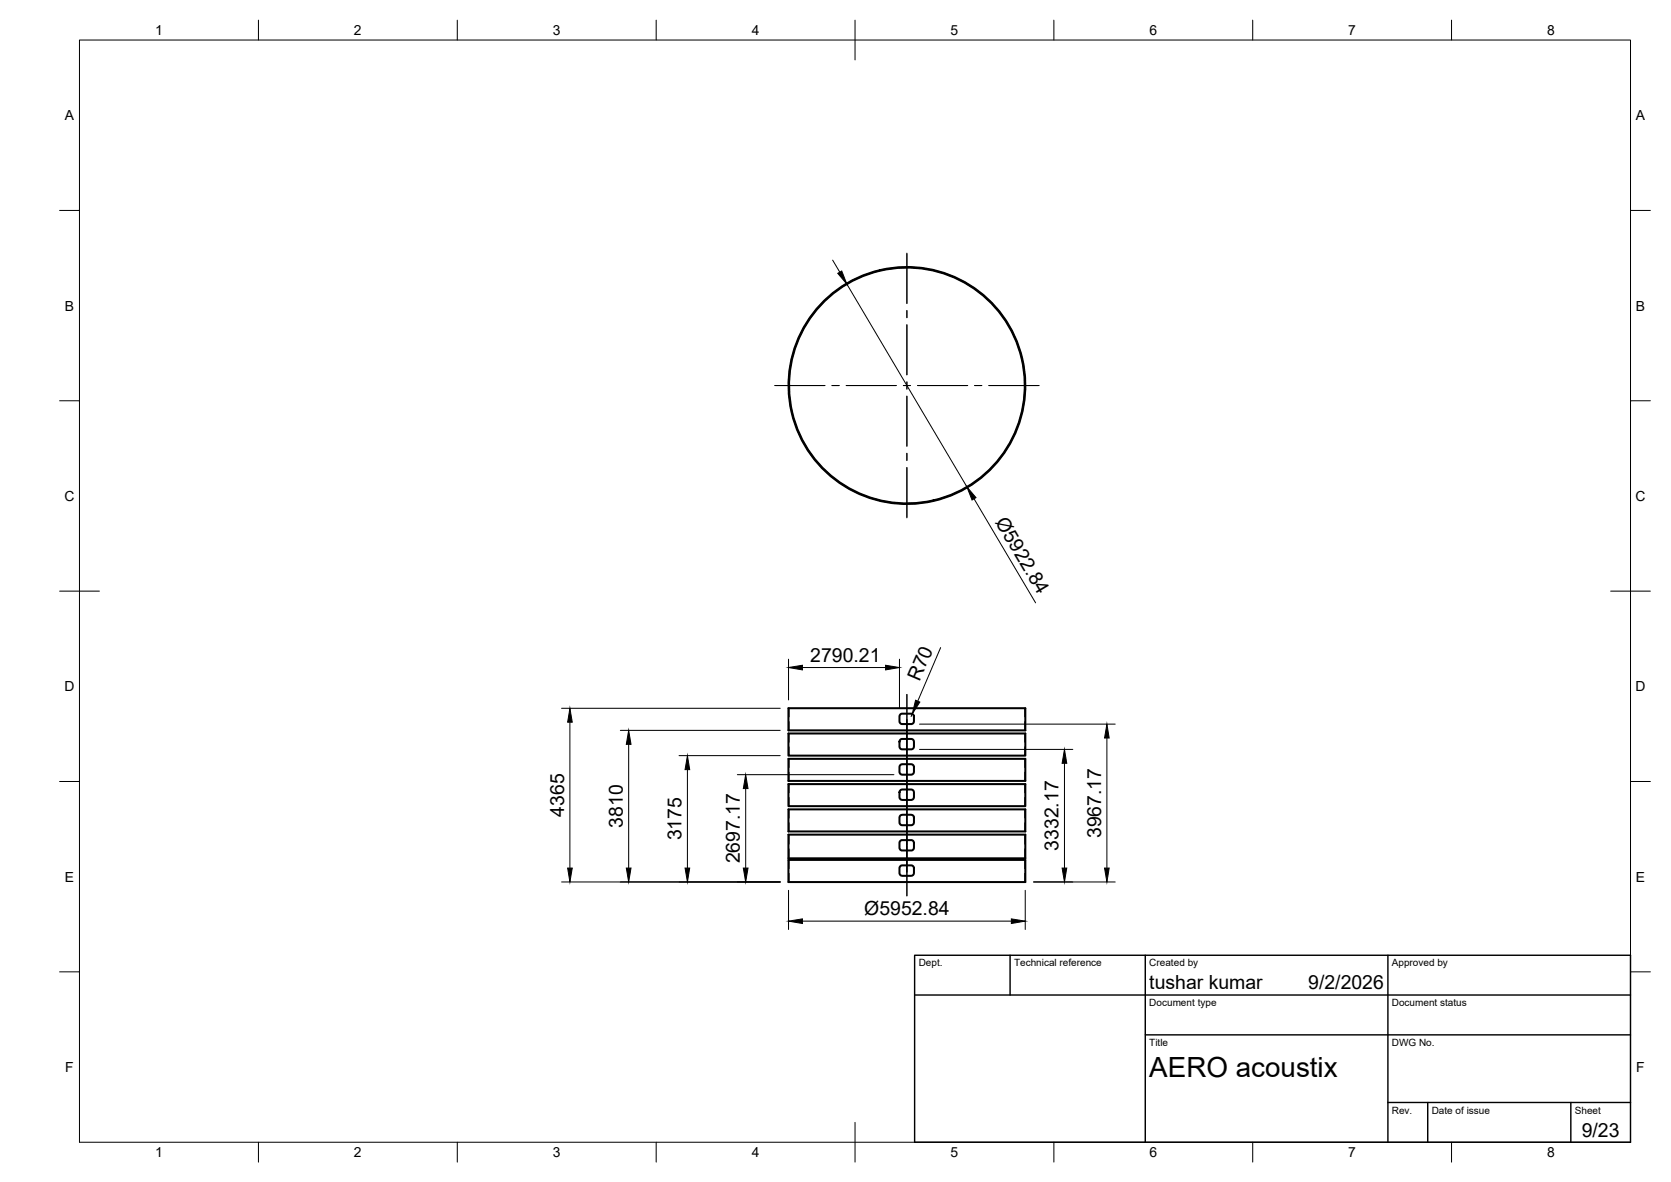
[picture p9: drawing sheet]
<svg xmlns="http://www.w3.org/2000/svg" width="420mm" height="297mm" viewBox="0 0 420 297" stroke-linecap="round" stroke-linejoin="round" font-family="sans-serif">
<!-- layer: Hidden -->
<g fill="none" stroke="#000" stroke-width=".25">
<path d="M226.2 67.2v.1M229.8 67.2v.1M198.4 178v2.2M257.7 178v2.2M198.4 181.3v2.2M198.4 184.3v2.2M198.4 187.7v2.2M198.4 190.7v2.2M198.4 194.1v2.1M198.4 197v2.2M257.7 181.3v2.2M257.7 184.3v2.2"/>
<path d="M257.7 187.7v2.2M257.7 190.7v2.2M257.7 194.1v2.1M257.7 197v2.2M198.4 200.4v2.2M198.4 203.4v2.2M198.4 206.8v2.1M198.4 209.7v2.4M198.4 213.3v2.4M198.4 216.1v2.2M198.4 219.5v2.2M257.7 200.4v2.2"/>
<path d="M257.7 203.4v2.2M257.7 206.8v2.1M257.7 209.7v2.4M257.7 213.3v2.4M257.7 216.1v2.2M257.7 219.5v2.2"/>
</g>
<!-- layer: Visible -->
<g fill="none" stroke="#000" stroke-width=".51">
<path d="M198.2 178h59.6v5.5h-59.6zM226.4 179.5l.3-.1h2.4a.69 .69 0 0 1 .7 .7v1.2a.69 .69 0 0 1-.7 .7h-2.2a.69 .69 0 0 1-.7-.7v-1.3zM198.2 197h59.6v5.6h-59.6zM198.2 190.7h59.6v5.5h-59.6zM198.2 184.3h59.6v5.6h-59.6zM226.3 198.7l.5-.3h2.3a.72 .72 0 0 1 .7 .7v1.2a.72 .72 0 0 1-.7 .7h-2.2a.72 .72 0 0 1-.7-.7v-1.3zM226.3 192.3l.5-.2h2.3a.72 .72 0 0 1 .7 .7v1.2a.72 .72 0 0 1-.7 .7h-2.2a.72 .72 0 0 1-.7-.7v-1.3zM226.4 185.9l.3-.2h2.4a.69 .69 0 0 1 .7 .7v1.2a.69 .69 0 0 1-.7 .7h-2.2a.69 .69 0 0 1-.7-.7v-1.3zM198.2 209.7h59.6v6h-59.6zM198.2 216.1h59.6v5.6h-59.6zM198.2 203.4h59.6v5.5h-59.6zM226.3 205l.6-.2h2.2a.72 .72 0 0 1 .7 .7v1.2a.72 .72 0 0 1-.7 .7h-2.2a.72 .72 0 0 1-.7-.7v-1.3z"/>
<path d="M226.4 211.3l.3-.2h2.4a.69 .69 0 0 1 .7 .7v1.2a.69 .69 0 0 1-.7 .7h-2.2a.69 .69 0 0 1-.7-.7v-1.2zM226.4 217.6l.4-.1h2.3a.72 .72 0 0 1 .7 .7v1.2a.72 .72 0 0 1-.7 .7h-2.2a.72 .72 0 0 1-.7-.7v-1.4z"/>
<circle cx="228" cy="96.9" r="29.8"/>
<circle cx="228" cy="96.9" r="29.6"/>
</g>
<!-- layer: BORDER -->
<g fill="none" stroke="#000" stroke-width=".25">
<path d="M20 10.1h390v276.9h-390zM65 5.1v5M115 5.1v5M165 5.1v5M215 5.1v10M265 5.1v5M315 5.1v5M365 5.1v5M15 52.9h5M410 52.9h5M15 100.7h5M410 100.7h5"/>
<path d="M15 148.6h10M405 148.6h10M15 196.4h5M410 196.4h5M15 244.2h5M410 244.2h5M65 287v5M115 287v5M165 287v5M215 282.1v9.9M265 287v5M315 287v5"/>
<path d="M365 287v5"/>
</g>
<!-- layer: TITLEBLOCK -->
<path d="M230 240.1h180v46.9h-180zM230 250h180M254 240.1v9.9M288 240.1v46.9M349 240.1v46.9M288 260.1h122M349 277.1h61M359 277.1v9.9M395 277.1v9.9" fill="none" stroke="#000" stroke-width=".36"/>
<!-- layer: Smart Centers -->
<g fill="none" stroke="#000" stroke-width=".25">
<path d="M228 63.6v12.7M228 78v1.9M194.8 96.9h12.7M209.2 96.9h1.8M212.7 96.9h12.7M227.1 96.9h1.8M228 81.6v12.6M228 96v1.8M228 99.6v12.6M230.7 96.9h12.6M245 96.9h1.9M248.6 96.9h12.7"/>
<path d="M228 113.9v1.8M228 117.5v12.6M228 174.5v50.6"/>
</g>
<!-- layer: FD_Dimensions -->
<g fill="none" stroke="#000" stroke-width=".25">
<path d="M209.4 65.4l1.8 3M212.9 71.4l30.2 51M244.9 125.4l15.5 26.1M141.2 178h55M198.3 165.7v10.2M201.8 167.8h20.9M226.2 165.7v12.3M229.1 179.3l.3 .1-.3 .7M236.5 162.7l-5.7 13.5M143.3 181.5v36.7M156 183.5h40.2M158.1 187.1v31.1"/>
<path d="M170.7 189.9h25.5M172.8 193.4v24.8M185.4 194.7h39.4M187.5 198.2v20M231.2 182h49.2M231.2 188.3h38.5M267.7 191.8v26.4M278.3 185.5v32.7M141.2 221.6h55M198.3 223.7v9.9M201.8 231.5h52.5M257.8 223.7v9.9"/>
<path d="M259.9 221.6h20.5"/>
</g>
<g fill="#000" stroke="#000" stroke-width=".25">
<path d="M210.7 68.7l.9-.6 1.3 3.3zM243.1 122.4l2.3 2.7-1 .6zM198.3 167.8l3.5-.6v1.1zM222.7 167.2l3.5 .6-3.5 .5zM230.2 176l1.1 .4-1.9 3zM143.3 178l.6 3.5h-1.2zM158.1 183.5l.6 3.6h-1.2zM172.8 189.9l.6 3.5h-1.1zM187.5 194.7l.6 3.5h-1.2zM267.7 188.3l.5 3.5h-1.1zM278.3 182l.6 3.5h-1.2zM142.7 218.2h1.2l-.6 3.4z"/>
<path d="M157.5 218.2h1.2l-.6 3.4zM172.3 218.2h1.1l-.6 3.4zM186.9 218.2h1.2l-.6 3.4zM267.1 218.2h1.1l-.5 3.4zM277.7 218.2h1.2l-.6 3.4zM198.3 231.5l3.5-.6v1.2zM254.3 230.9l3.5 .6-3.5 .6z"/>
</g>
<text font-size="7" x="289" y="270.6">AERO acoustix</text>
<g font-size="4.9">
<text x="250.2" y="131.2" transform="rotate(59 250.2 131.2)">Ø5922.84</text>
<text x="203.8" y="166.3">2790.21</text>
<text x="231.2" y="171.5" transform="rotate(-67 231.2 171.5)">R70</text>
<text x="141.8" y="205.2" transform="rotate(-90 141.8 205.2)">4365</text>
<text x="156.6" y="208" transform="rotate(-90 156.6 208)">3810</text>
<text x="171.4" y="211.2" transform="rotate(-90 171.4 211.2)">3175</text>
<text x="266.2" y="213.8" transform="rotate(-90 266.2 213.8)">3332.17</text>
<text x="276.9" y="210.6" transform="rotate(-90 276.9 210.6)">3967.17</text>
<text x="186" y="217" transform="rotate(-90 186 217)">2697.17</text>
<text x="217.3" y="229.9">Ø5952.84</text>
<text x="289" y="248.5">tushar kumar</text>
<text x="329" y="248.5">9/2/2026</text>
<text x="397.7" y="285.7">9/23</text>
</g>
<g font-size="3.5">
<text x="39" y="8.8">1</text>
<text x="89" y="8.8">2</text>
<text x="139" y="8.8">3</text>
<text x="189" y="8.8">4</text>
<text x="239" y="8.8">5</text>
<text x="289" y="8.8">6</text>
<text x="339" y="8.8">7</text>
<text x="389" y="8.8">8</text>
<text x="16.3" y="30.2">A</text>
<text x="411.3" y="30.2">A</text>
<text x="16.3" y="78">B</text>
<text x="411.3" y="78">B</text>
<text x="16.2" y="125.9">C</text>
<text x="411.2" y="125.9">C</text>
<text x="16.2" y="173.7">D</text>
<text x="411.2" y="173.7">D</text>
<text x="16.3" y="221.6">E</text>
<text x="411.3" y="221.6">E</text>
<text x="16.4" y="269.4">F</text>
<text x="411.4" y="269.4">F</text>
<text x="39" y="290.8">1</text>
<text x="89" y="290.8">2</text>
<text x="139" y="290.8">3</text>
<text x="189" y="290.8">4</text>
<text x="239" y="290.8">5</text>
<text x="289" y="290.8">6</text>
<text x="339" y="290.8">7</text>
<text x="389" y="290.8">8</text>
</g>
<g font-size="2.5">
<text x="231" y="242.9">Dept.</text>
<text x="255" y="242.9">Technical reference</text>
<text x="289" y="242.9">Created by</text>
<text x="350" y="242.9">Approved by</text>
<text x="289" y="252.8">Document type</text>
<text x="350" y="252.8">Document status</text>
<text x="289" y="262.9">Title</text>
<text x="350" y="262.9">DWG No.</text>
<text x="350" y="279.9">Rev.</text>
<text x="360" y="279.9">Date of issue</text>
<text x="396" y="279.9">Sheet</text>
</g>
</svg>
